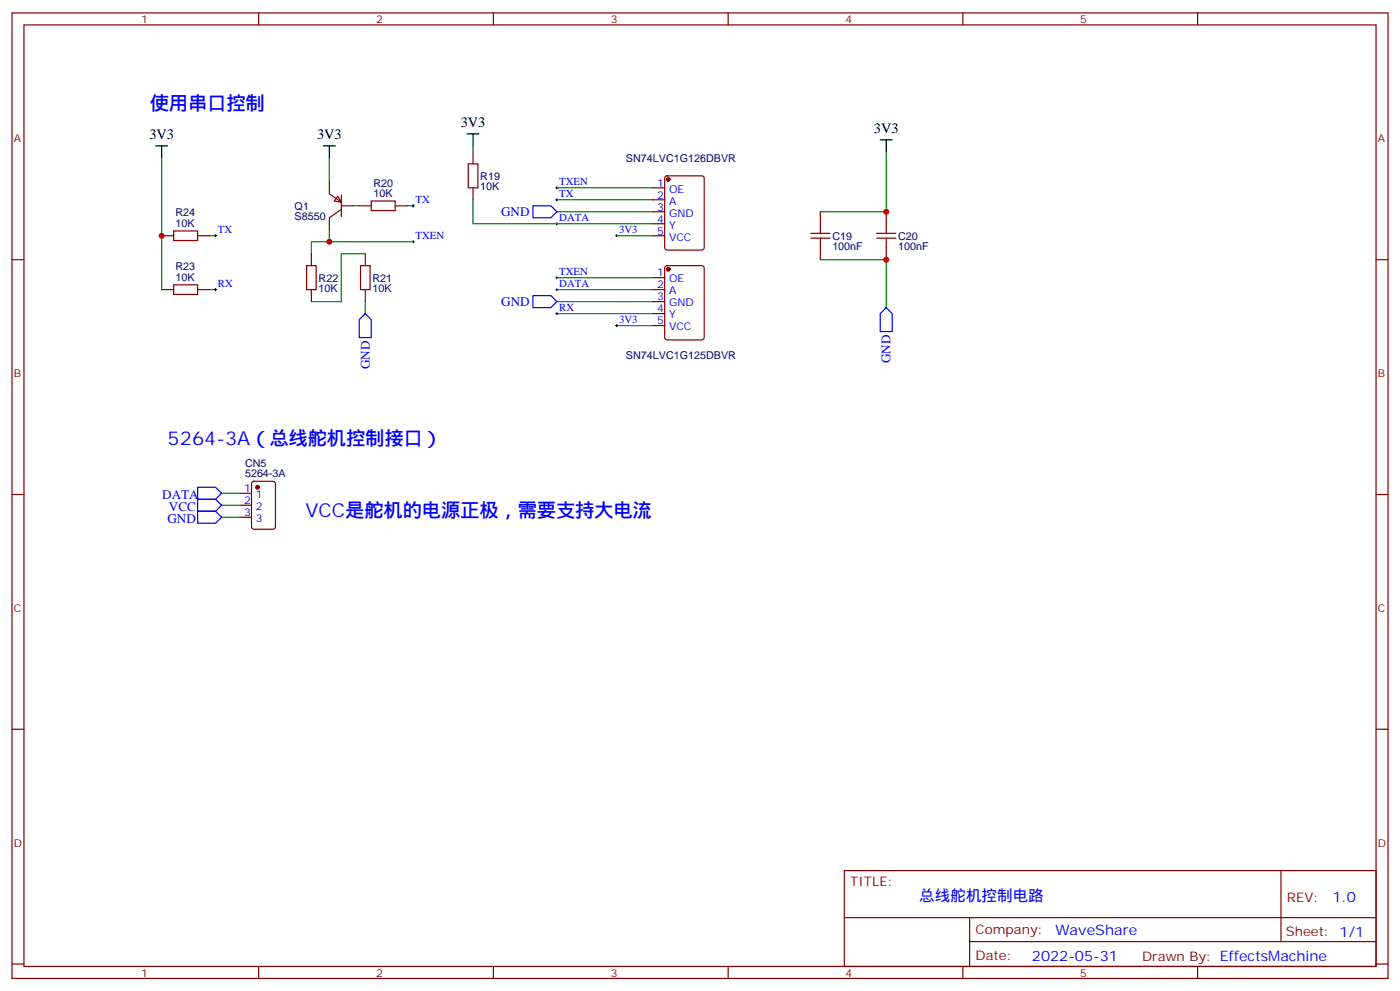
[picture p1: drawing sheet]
<svg xmlns="http://www.w3.org/2000/svg" width="412mm" height="292mm" viewBox="0 0 412 292" stroke-linecap="round" stroke-linejoin="round" font-family="sans-serif">
<g fill="none" stroke="#870000" stroke-width=".35">
<path d="M3.5 3.8h405.4v284.3h-405.4zM7.1 7.3h398.2v277.3h-398.2zM76.2 3.8v3.5M145.3 3.8v3.5M214.5 3.8v3.5M283.6 3.8v3.5M352.8 3.8v3.5M97 53.6v3.5l3.5 2.4M99.5 57.8l1 1.7-2.1-.3zM100.5 57.4v6.4M109.4 59.2h7v2.8h-7zM137.9 48.3h2.9v7h-2.9z"/>
<path d="M139.3 44.7v3.6M139.3 55.3v3.5M192.3 55.3h3.5M192.3 58.8h3.5M196 52l.5-.2h10.2l.7 .4v20.8l-.4 .6-10.5 .1-.7-.5v-20.7zM3.5 76.5h3.6M47.6 69.4h3.6M51.2 68h7v2.8h-7zM58.2 69.4h3.5M90.3 78.2h2.8v7.1h-2.8zM91.7 74.7v3.5M100.5 61.7l-3.5 2.4v3.6"/>
<path d="M100.5 60.6h3.6M105.8 60.6h3.6M106.2 78.2h2.8v7.1h-2.8zM107.6 74.7v3.5M116.4 60.6h3.5M192.3 62.4h3.5M192.3 65.9h3.5M192.3 69.4h3.5M196 78.5l.5-.3h10.2l.7 .5v20.7l-.4 .7h-10.5l-.7-.4v-20.7zM238.8 70.1h5.7M238.8 68.7h5.7M241.7 62.4v6.3"/>
<path d="M241.7 70.1v6.4M258.2 70.1h5.7M258.2 68.7h5.7M261.1 62.4v6.3M261.1 70.1v6.4M405.3 76.5h3.6M47.6 85.3h3.6M51.2 83.9h7v2.8h-7zM58.2 85.3h3.5M91.7 85.3v3.5M107.6 85.3v3.5M192.3 81.8h3.5"/>
<path d="M192.3 85.3h3.5M192.3 88.8h3.5M192.3 92.4h3.5M192.3 95.9h3.5M3.5 145.6h3.6M70.6 145.3h3.5M70.6 148.8h3.5M70.6 152.3h3.5M74.3 142l.5-.3h5.6l.7 .5v13l-.4 .6-5.9 .1-.7-.5v-12.9zM405.3 145.6h3.6M3.5 214.8h3.6M405.3 214.8h3.6"/>
<path d="M248.7 256.4h156.6v28.2h-156.6zM377.3 256.4v20.9M248.7 270.2h156.5M285.6 277.3h119.6M285.6 270.2v14.2M3.5 283.9h3.6M76.2 284.6v3.5M145.3 284.6v3.5M214.5 284.6v3.5M283.6 284.6v3.5M352.8 284.6v3.5M405.3 283.9h3.6"/>
</g>
<g fill="none" stroke="#000" stroke-width=".29">
<path d="M163.7 58.8h.7M163.7 55.3h.7M164 55v.7M164 58.5v.7M63.1 69.4h.8M63.5 69.1v.7M121.4 71.2h.7M121.4 60.6h.7M121.7 60.3v.7M121.7 70.8v.7M163.7 65.9h.7M164 65.5v.8"/>
<path d="M181.3 69.4h.7M181.7 69.1v.7M63.1 85.3h.8M63.5 84.9v.8M163.7 85.3h.7M163.7 81.8h.7M163.7 92.4h.7M164 81.4v.7M164 84.9v.8M164 92v.7M181.3 95.9h.7M181.7 95.5v.7"/>
</g>
<g fill="none" stroke="#008700" stroke-width=".35">
<path d="M47.6 46.5v38.8M97 46.5v7.1M139.3 58.8v7.1h53M139.3 43v1.7M164 58.8h28.3M164 55.3h28.3M261.1 44.7v17.7h-19.4M61.7 69.4h1.8M97 67.7v3.5h24.7M97 71.2h-5.3v3.5M104.1 60.6h1.7M107.6 74.7h-7.1v14.1h-8.8"/>
<path d="M119.9 60.6h1.8M164 62.4h28.3M181.7 69.4h10.6M241.7 76.5h19.4v14.1M61.7 85.3h1.8M107.6 88.8v3.6M164 85.3h28.3M164 92.4h28.3M164 88.8h28.3M164 81.8h28.3M181.7 95.9h10.6M65.3 145.3h5.3"/>
<path d="M65.3 148.8h5.3M65.3 152.3h5.3"/>
</g>
<g fill="#870000" stroke="#870000" stroke-width=".35">
<circle cx="196.8" cy="52.8" r=".53"/>
<circle cx="196.8" cy="79.3" r=".53"/>
<circle cx="75.8" cy="143.5" r=".53"/>
</g>
<path d="M137.6 39.4h3.5M139.3 39.4v3.6M45.9 43h3.5M47.6 43v3.5M95.2 43h3.6M97 43v3.5M259.3 41.2h3.5M261.1 41.2v3.5" fill="none" stroke="#000" stroke-width=".35"/>
<path d="M157 60.6h5.3l1.7 1.8-1.7 1.7h-5.3zM107.6 92.4l1.8 1.7v5.3h-3.6v-5.3zM157 87.1h5.3l1.7 1.7-1.7 1.8h-5.3zM259.3 92.4l1.8-1.8 1.7 1.8v5.2h-3.5zM58.2 143.5h5.3l1.8 1.8-1.8 1.7h-5.3zM58.2 147h5.3l1.8 1.8-1.8 1.8h-5.3zM58.2 150.6h5.3l1.8 1.7-1.8 1.8h-5.3z" fill="none" stroke="#00f" stroke-width=".35"/>
<g fill="#c00">
<circle cx="97" cy="71.2" r=".88"/>
<circle cx="47.6" cy="69.4" r=".88"/>
<circle cx="261.1" cy="76.5" r=".88"/>
<circle cx="261.1" cy="62.4" r=".88"/>
</g>
<g font-size="5.6" fill="#00f">
<text x="44.1" y="32.4">使用串口控制</text>
<text x="49.4" y="131.2">5264-3A（总线舵机控制接口）</text>
<text x="90" y="152.3">VCC是舵机的电源正极，需要支持大电流</text>
</g>
<text font-size="4.6" fill="#00f" x="270.8" y="265.4">总线舵机控制电路</text>
<g font-size="4.2">
<text x="44" y="40.9">3V3</text>
<text x="93.4" y="40.9">3V3</text>
<text x="135.7" y="37.4">3V3</text>
<text x="257.4" y="39.1">3V3</text>
</g>
<g font-size="4.2" fill="#00f">
<text x="392.5" y="265.7">1.0</text>
<text x="310.9" y="275.2">WaveShare</text>
<text x="304" y="283">2022-05-31</text>
</g>
<g font-size="3.9" fill="#00f">
<text x="147.6" y="63.6">GND</text>
<text x="147.6" y="90.1">GND</text>
<text x="262.3" y="107" transform="rotate(-90 262.3 107)">GND</text>
<text x="108.9" y="108.8" transform="rotate(-90 108.9 108.8)">GND</text>
<text x="47.8" y="147">DATA</text>
<text x="49.3" y="154.1">GND</text>
<text x="49.8" y="150.6">VCC</text>
</g>
<g font-size="3.9" fill="#800">
<text x="250.5" y="261">TITLE:</text>
<text x="379.1" y="265.7">REV:</text>
<text x="287.4" y="275.2">Company:</text>
<text x="378.7" y="275.8">Sheet: 1/1</text>
<text x="287.4" y="282.9">Date:</text>
<text x="336.4" y="282.9">Drawn By: EffectsMachine</text>
</g>
<g font-size="3.2" fill="#800">
<text x="41.6" y="6.8">1</text>
<text x="110.8" y="6.8">2</text>
<text x="179.9" y="6.8">3</text>
<text x="249.1" y="6.8">4</text>
<text x="318.2" y="6.8">5</text>
<text x="4.1" y="41.9">A</text>
<text x="405.9" y="41.9">A</text>
<text x="4.1" y="111.1">B</text>
<text x="405.9" y="111.1">B</text>
<text x="4.1" y="180.2">C</text>
<text x="405.9" y="180.2">C</text>
<text x="4.1" y="249.3">D</text>
<text x="405.9" y="249.3">D</text>
<text x="41.6" y="287.6">1</text>
<text x="110.8" y="287.6">2</text>
<text x="179.9" y="287.6">3</text>
<text x="249.1" y="287.6">4</text>
<text x="318.2" y="287.6">5</text>
</g>
<g font-size="3.2" fill="#000080">
<text x="184.4" y="47.6">SN74LVC1G126DBVR</text>
<text x="141.5" y="53">R19</text>
<text x="110" y="58.1">10K</text>
<text x="110" y="54.9">R20</text>
<text x="141.5" y="56.1">10K</text>
<text x="51.7" y="63.7">R24</text>
<text x="86.8" y="64.9">S8550</text>
<text x="86.8" y="61.7">Q1</text>
<text x="51.7" y="67">10K</text>
<text x="245.2" y="70.6">C19</text>
<text x="264.6" y="70.6">C20</text>
<text x="245.2" y="73.7">100nF</text>
<text x="264.6" y="73.7">100nF</text>
<text x="51.7" y="82.8">10K</text>
<text x="51.7" y="79.6">R23</text>
<text x="93.8" y="83">R22</text>
<text x="109.7" y="83">R21</text>
<text x="93.8" y="86.1">10K</text>
<text x="109.7" y="86.1">10K</text>
<text x="184.4" y="105.8">SN74LVC1G125DBVR</text>
<text x="72.2" y="137.6">CN5</text>
<text x="72.2" y="140.6">5264-3A</text>
</g>
<g font-size="3.2" fill="#00f">
<text x="122.4" y="59.8">TX</text>
<text x="164.7" y="58">TX</text>
<text x="164.7" y="54.4">TXEN</text>
<text x="193.6" y="55">1</text>
<text x="193.6" y="58.5">2</text>
<text x="197.1" y="56.7">OE</text>
<text x="164.7" y="65">DATA</text>
<text x="193.6" y="62">3</text>
<text x="193.6" y="65.5">4</text>
<text x="197.1" y="60.3">A</text>
<text x="197.1" y="63.8">GND</text>
<text x="64.2" y="68.6">TX</text>
<text x="122.4" y="70.3">TXEN</text>
<text x="182.4" y="68.5">3V3</text>
<text x="193.6" y="69.1">5</text>
<text x="197.1" y="67.3">Y</text>
<text x="197.1" y="70.8">VCC</text>
<text x="164.7" y="80.9">TXEN</text>
<text x="193.6" y="81.4">1</text>
<text x="197.1" y="83.2">OE</text>
<text x="64.2" y="84.5">RX</text>
<text x="164.7" y="84.4">DATA</text>
<text x="193.6" y="84.9">2</text>
<text x="193.6" y="88.5">3</text>
<text x="197.1" y="86.7">A</text>
<text x="164.7" y="91.5">RX</text>
<text x="182.4" y="95">3V3</text>
<text x="193.6" y="92">4</text>
<text x="193.6" y="95.5">5</text>
<text x="197.1" y="90.2">GND</text>
<text x="197.1" y="93.8">Y</text>
<text x="197.1" y="97.3">VCC</text>
<text x="71.9" y="144.9">1</text>
<text x="71.9" y="148.4">2</text>
<text x="75.4" y="146.7">1</text>
<text x="71.9" y="152">3</text>
<text x="75.4" y="150.2">2</text>
<text x="75.4" y="153.7">3</text>
</g>
</svg>
